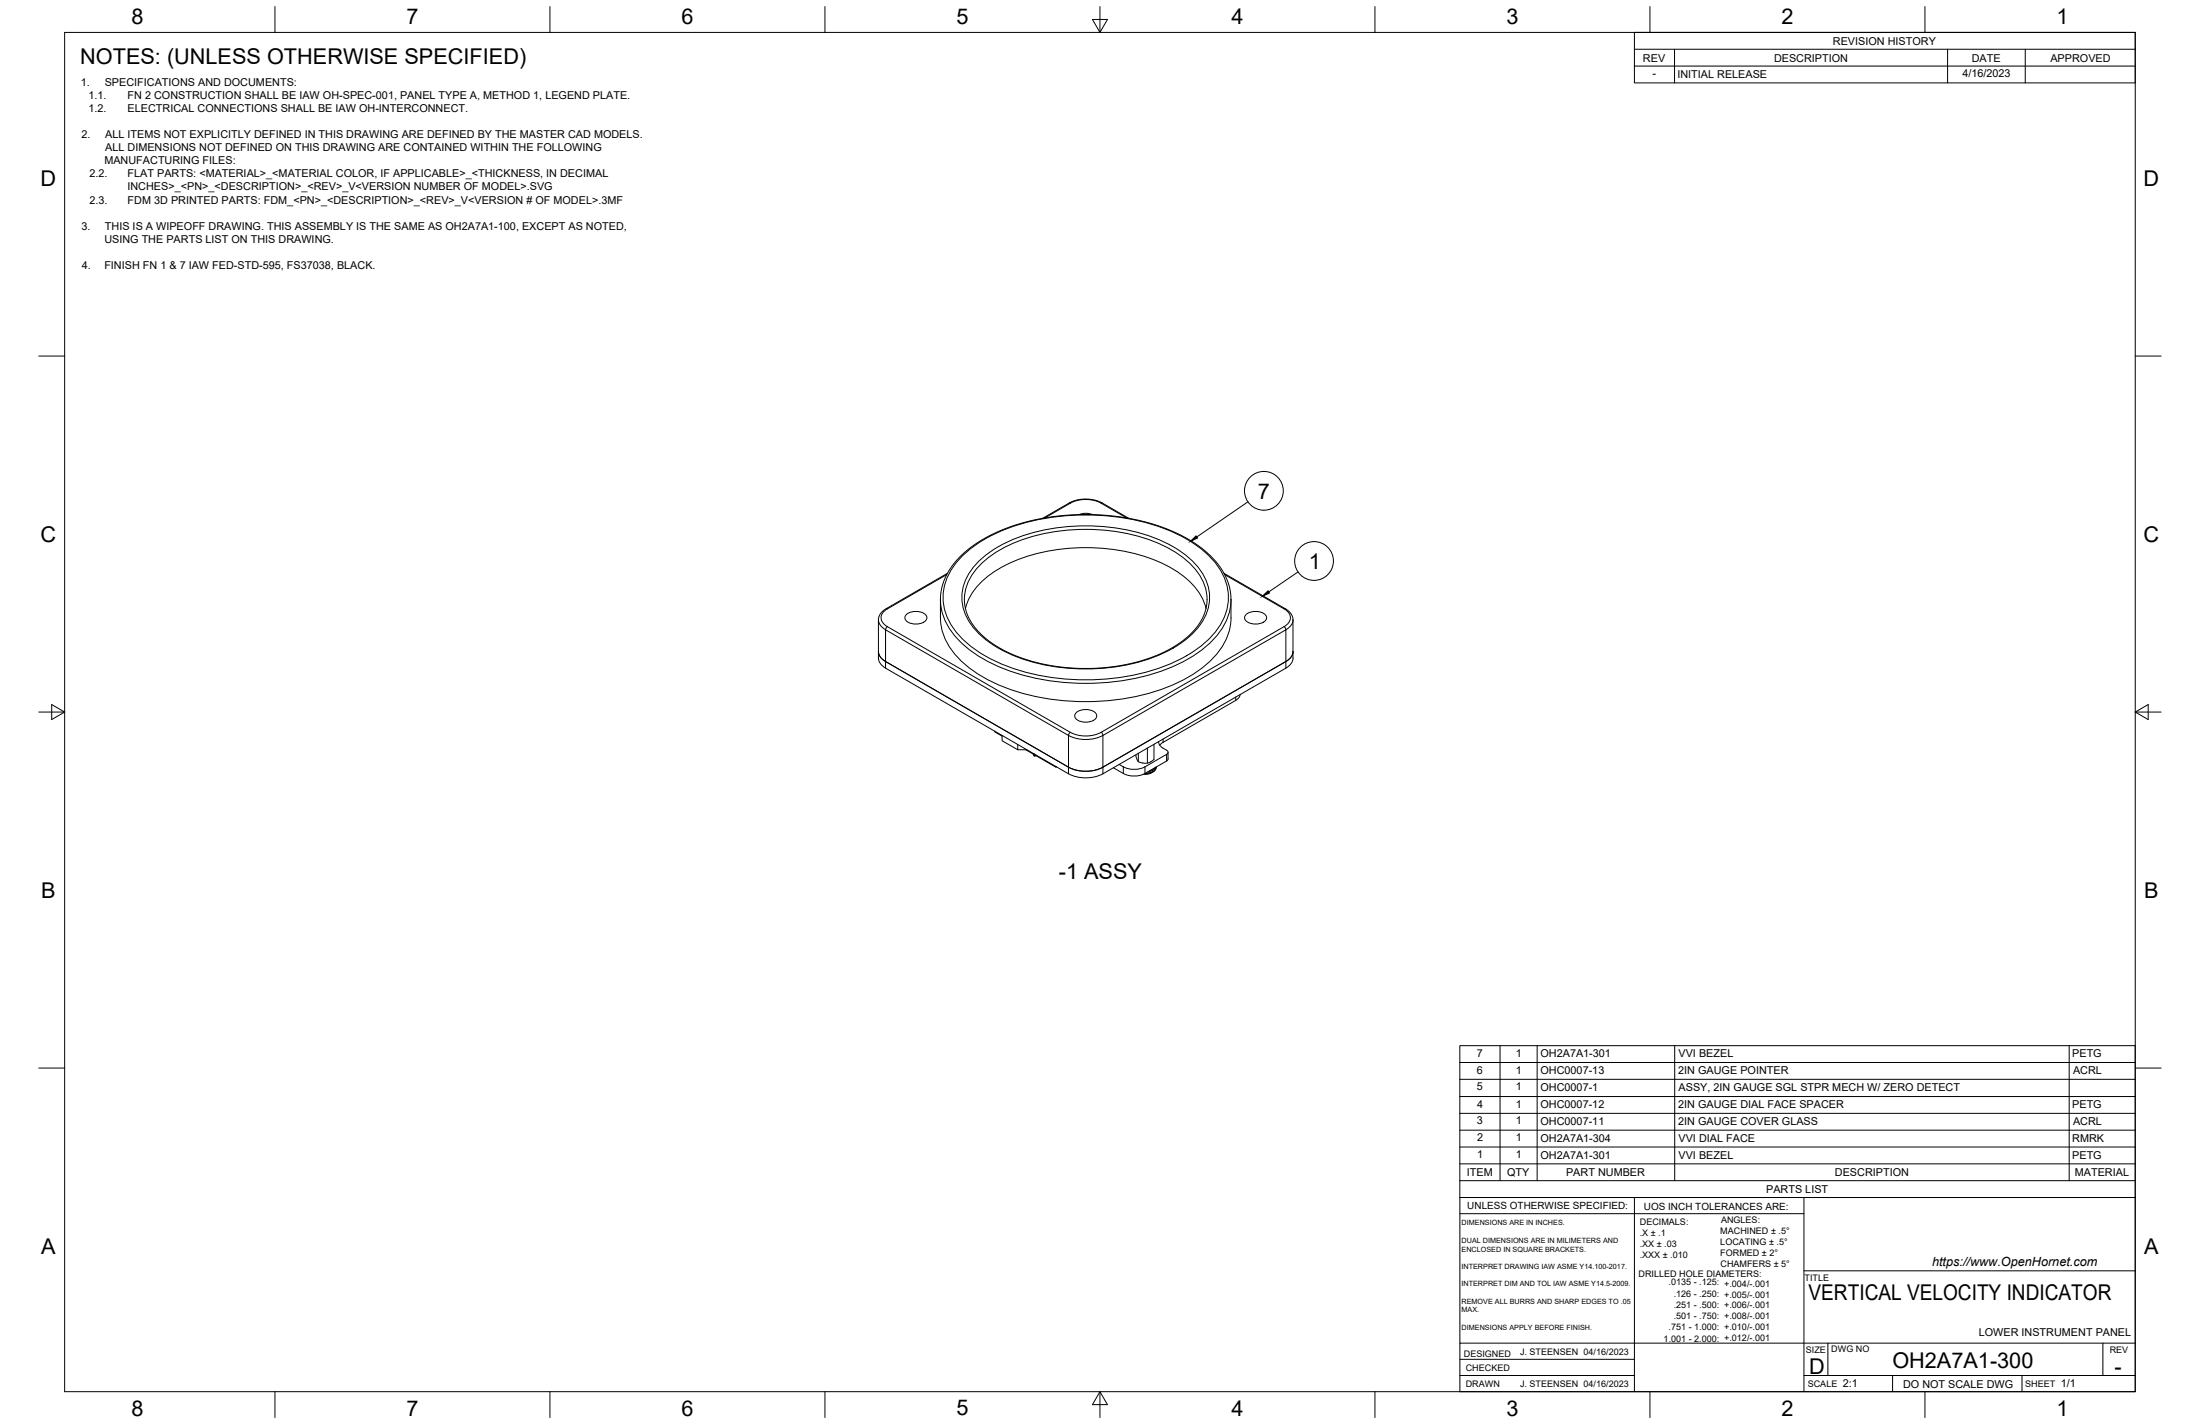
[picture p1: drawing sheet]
<svg xmlns="http://www.w3.org/2000/svg" width="864mm" height="559mm" viewBox="0 0 864 559" stroke-linecap="round" stroke-linejoin="round" font-family="sans-serif">
<!-- layer: Visible Narrow -->
<g fill="none" stroke="#000" stroke-width=".39">
<path d="M419.6 197.4l.5 .1M420.1 197.5l-10 5.7M420.2 197.5a13.3 13.3 0 0 1 12 0M432.8 197.4l-.5 .1 9.9 5.7M377.5 218.5a62.1 62.1 0 0 1 34.5-15.4 88.9 88.9 0 0 1 51 6.9 36.7 36.7 0 0 1 17.4 16.2 20.9 20.9 0 0 1-5.5 24.2 62.1 62.1 0 0 1-34.5 15.3 88.9 88.9 0 0 1-51-6.9 36.7 36.7 0 0 1-17.4-16.2 20.9 20.9 0 0 1 5.5-24.1zM347.8 238.9h.6M369.2 235.2a25.8 25.8 0 0 0 11.9 20.2 74.4 74.4 0 0 0 41.2 12.7 81.6 81.6 0 0 0 46.7-11.1 28.4 28.4 0 0 0 14.1-19.5l.1-2.3M371.7 225.5l-23.4 13.4a3.7 3.7 0 0 0-2.5 3.5 3.7 3.7 0 0 0 2.5 3.5M378.6 235.2a21.5 21.5 0 0 1 9.9-16.8 65.5 65.5 0 0 1 41-10.6 60.6 60.6 0 0 1 36.2 12.1 20.8 20.8 0 0 1 8.1 15.3M383.9 220.6a53.9 53.9 0 0 1 30-13.3 75.1 75.1 0 0 1 46.7 7.3 26.5 26.5 0 0 1 13.8 16.2 18.7 18.7 0 0 1-5.9 17.5 53.9 53.9 0 0 1-30 13.3 75.1 75.1 0 0 1-46.7-7.3 26.5 26.5 0 0 1-13.8-16.3 18.7 18.7 0 0 1 5.9-17.4zM480.7 225.5l23.4 13.4a3.7 3.7 0 0 1 2.5 3.5 3.7 3.7 0 0 1-2.5 3.5M504.6 238.9h-.5"/>
<path d="M344.8 243.2l.6 1.8 1.5 1.6 .7 .5 .7-1.2M348.3 245.9l71.8 41.5M504 245.9l-71.7 41.5 .7 1.2M504.1 245.9l.7 1.2M507.6 243.2l-.3 1.2-.7 1.2-1.8 1.5M347.6 262.2v-15.1l71.8 41.5v15.1M485.1 273.6v1.2M504.8 262.2v-15.1l-71.9 41.5M420.1 287.4l-.7 1.2a14.9 14.9 0 0 0 13.6 0M420.2 287.4a13.3 13.3 0 0 0 12 0M432.9 288.6v15.1M456.6 290v1.3"/>
<path d="M457.9 296v2.6M441 300.9v2.6M449.5 300.9v2.6M453.2 301.3l-1.9 1.1M453.3 302.3l-1.4 .9-2.5 .4M453.8 301l-1 1.1-2.3 .8M453.9 301a3.8 3.8 0 0 1-4.4 2.5"/>
</g>
<!-- layer: Visible -->
<g fill="none" stroke="#000" stroke-width=".39">
<path d="M376.7 218.6l6.1-5 5.8-3.5 7.9-3.3 8-2.4 8.6-1.6 9.6-.8h8.3l10.3 1.1 7.8 1.6 8.6 2.7 8.1 3.8 6 4 4.9 4.5 3.3 4.5 1.3 2.4 1.2 3.2 .7 5a50.9 50.9 0 0 1-.5 12.1 31.5 31.5 0 0 1-16.2 18.8 86.3 86.3 0 0 1-51.8 9 68.2 68.2 0 0 1-35.8-13.9 24.9 24.9 0 0 1-9.7-18.4v-8.8l1.1-5 2.5-5.2zM409.3 203.4l11-6.4 2.2-.7 3.2-.5 2.7 .2 3.7 1 11 6.4M423.6 201.9a7 7 0 0 1 5.2 0M371.9 225l-24.2 14-1.6 1.2-.9 1.3-.4 1.6v12.6M378.6 235.2l.2 2.6 .6 2.6 1.3 2.8 1.6 2.5 4.4 4.7 5.2 3.6 4.3 2.3 3.8 1.6 7.8 2.3 7.9 1.5 9.3 .6 8.8-.3 9.7-1.5 8.9-2.6 7.7-3.7 5.5-3.8 4.5-4.7 1.6-2.5 1.2-2.8 .7-2.6 .2-2.6M379 238.8a26 26 0 0 1 13.8-16 74.4 74.4 0 0 1 50.4-6.1 47.2 47.2 0 0 1 26.2 14.1 20.2 20.2 0 0 1 4 8M480.5 225l24.2 14 2.1 1.9 .8 2.2v15.2l-.3 1.2-.7 1.2-1.8 1.5M344.8 255.7l.6 1.8 2.2 2.1 71.8 41.4a14.9 14.9 0 0 0 13.6 0l71.8-41.4M344.8 255.7a6.3 6.3 0 0 0 .6 4.4l2.2 2.1M355.9 241a5.8 5.8 0 0 1 7.9 .9 2.94 2.94 0 0 1-3.4 3 4.8 4.8 0 0 1-5.1-2 1.68 1.68 0 0 1 .6-1.9zM489.3 241a5.8 5.8 0 0 1 7.8 .9 2.94 2.94 0 0 1-3.4 3 4.8 4.8 0 0 1-5.1-2 1.68 1.68 0 0 1 .7-1.9zM507.6 255.7l-.3 1.2-.7 1.2-1.8 1.5"/>
<path d="M347.6 262.2l71.8 41.4a14.9 14.9 0 0 0 13.6 0l71.8-41.4M422.6 279.5a5.8 5.8 0 0 1 7.9 .9 2.94 2.94 0 0 1-3.5 3 4.8 4.8 0 0 1-5-2 1.68 1.68 0 0 1 .6-1.9zM485.1 274.8l-28.5 16.5-1.3 1.1M486.8 272.5l-.5 1.3-1.2 1M390.5 286.9v.3l2.9 1.7M393.4 288.6v2.1l6.1 3.5v-2.1M399.5 294.2h3.6M402.7 294.2l3 1.8M405.7 295.9l.5 .1 .1 .7-.5-.2zM405.8 295.8l-.1 .1M406.6 296.5l7.9 4.6M406.8 296.4l-.6 .3"/>
<path d="M446.8 295.6v3.3M450.4 293.6v5.9M453 292.1v5.9l-1.3 1-1.7 .5-3-.5-.9-1.6-.2-1.2M454.8 291l.2 1 .6 .8 2.3 1.6a.86 .86 0 0 1 .6 .8 .86 .86 0 0 1-.6 .8l-8.4 4.9a9.7 9.7 0 0 1-10.2-.9M458.5 295.2v2.6l-.3 .6-8.7 5.1a9.4 9.4 0 0 1-8.5 0l-4-2.2M414.5 300.8v.3l.2-.2M453.3 302.3l-2.4 1.4-2.1 .1M453.9 301l-.6 1.3"/>
</g>
<!-- layer: Border -->
<g fill="none" stroke="#000" stroke-width=".39">
<path d="M25.4 12.7h812.8v533.4h-812.8zM107.9 2.6v10.1M215.9 2.6v10.1M323.8 2.6v10.1M428.8 7.6h5.9l-2.9 5.1zM431.8 2.6v10.1M539.7 2.6v10.1M647.7 2.6v10.1M755.6 2.6v10.1M15.2 139.7h10.2M838.2 139.7h10.1M15.2 279.4h10.2"/>
<path d="M20.3 276.5l5.1 2.9-5.1 3zM838.2 279.4l5.1-2.9v5.9zM838.2 279.4h10.1M15.2 419.1h10.2M838.2 419.1h10.1M107.9 546.1v10.2M215.9 546.1v10.2M323.8 546.1v10.2M431.8 546.1l2.9 5.1h-5.9zM431.8 546.1v10.2M539.7 546.1v10.2M647.7 546.1v10.2"/>
<path d="M755.6 546.1v10.2"/>
</g>
<!-- layer: Titleblock -->
<path d="M573.1 476.3h135M641.6 469.9v76.2M708.1 469.9v76.2M708.1 498.7h130.1M573.1 527.1v-57.2h265.1v76.2h-265.1v-19h265.1M573.1 539.8h68.5M573.1 533.4h68.5M708.1 539.8h130.1M717.5 527.1v12.7M742.9 539.8v6.3M793.7 539.8v6.3M825.5 527.1v12.7" fill="none" stroke="#000" stroke-width=".39"/>
<!-- layer: Parts Lists -->
<g fill="none" stroke="#000" stroke-width=".39">
<path d="M573 410.3h265.2v59.6h-265.2zM573 416.9h265.2M588.8 410.3v53M603.4 410.3v53M657.4 410.3v53M812.2 410.3v53M573 436.9h265.2M573 430.3h265.2M573 423.5h265.2M573 456.7h265.2M573 450.1h265.2M573 443.5h265.2"/>
<path d="M573 463.3h265.2"/>
</g>
<!-- layer: Balloons -->
<g fill="none" stroke="#000" stroke-width=".39">
<path d="M489.9 196.9l-20.1 13.8M509.5 224.5l-11.5 7.8"/>
<circle cx="496.1" cy="192.6" r="7.6"/>
<circle cx="515.8" cy="220.1" r="7.6"/>
</g>
<path d="M467.3 212.4l2.2-2.1 .6 .8zM495.5 234l2.3-2.1 .5 .8z" fill="#000" stroke="#000" stroke-width=".39"/>
<!-- layer: Revision Tables -->
<path d="M641.6 12.7h196.6v19.8h-196.6zM641.6 19.3h196.6M657.3 19.3v13.2M764.5 19.3v13.2M795 19.3v13.2M641.6 25.9h196.6" fill="none" stroke="#000" stroke-width=".39"/>
<g font-size="8.5">
<text x="51.6" y="9.4">8</text>
<text x="159.5" y="9.4">7</text>
<text x="267.5" y="9.4">6</text>
<text x="375.4" y="9.3">5</text>
<text x="483.4" y="9.4">4</text>
<text x="591.3" y="9.4">3</text>
<text x="699.3" y="9.4">2</text>
<text x="807.2" y="9.4">1</text>
<text x="31.5" y="25">NOTES: (UNLESS OTHERWISE SPECIFIED)</text>
<text x="16" y="72.9">D</text>
<text x="841.4" y="72.9">D</text>
<text x="493.8" y="195.7">7</text>
<text x="16" y="212.6">C</text>
<text x="841.4" y="212.6">C</text>
<text x="513.8" y="223.2">1</text>
<text x="415.6" y="345.1">-1 ASSY</text>
<text x="16.2" y="352.3">B</text>
<text x="841.7" y="352.3">B</text>
<text x="16.2" y="492">A</text>
<text x="841.7" y="492">A</text>
<text x="709.9" y="510">VERTICAL VELOCITY INDICATOR</text>
<text x="710.1" y="539.1">D</text>
<text x="742.8" y="536.7">OH2A7A1-300</text>
<text x="830.1" y="539.1">-</text>
<text x="51.6" y="555.5">8</text>
<text x="159.5" y="555.5">7</text>
<text x="267.5" y="555.5">6</text>
<text x="375.4" y="555.4">5</text>
<text x="483.4" y="555.5">4</text>
<text x="591.3" y="555.5">3</text>
<text x="699.3" y="555.5">2</text>
<text x="807.2" y="555.5">1</text>
</g>
<text font-size="5" x="758.4" y="496.8">https://www.OpenHornet.com</text>
<g font-size="4.3">
<text x="719.5" y="17.6">REVISION HISTORY</text>
<text x="644.9" y="24.2">REV</text>
<text x="696.4" y="24.2">DESCRIPTION</text>
<text x="774" y="24.2">DATE</text>
<text x="804.9" y="24.2">APPROVED</text>
<text x="31.7" y="33.7">1.</text>
<text x="41.1" y="33.7">SPECIFICATIONS AND DOCUMENTS:</text>
<text x="648.7" y="30.2">-</text>
<text x="658.5" y="30.6">INITIAL RELEASE</text>
<text x="770.3" y="30.3">4/16/2023</text>
<text x="34.7" y="38.9">1.1.</text>
<text x="50.1" y="38.9">FN 2 CONSTRUCTION SHALL BE IAW OH-SPEC-001, PANEL TYPE A, METHOD 1, LEGEND PLATE.</text>
<text x="34.7" y="44">1.2.</text>
<text x="50.1" y="44">ELECTRICAL CONNECTIONS SHALL BE IAW OH-INTERCONNECT.</text>
<text x="32" y="54.2">2.</text>
<text x="41.3" y="54.2">ALL ITEMS NOT EXPLICITLY DEFINED IN THIS DRAWING ARE DEFINED BY THE MASTER CAD MODELS.</text>
<text x="41.3" y="59.3">ALL DIMENSIONS NOT DEFINED ON THIS DRAWING ARE CONTAINED WITHIN THE FOLLOWING</text>
<text x="41" y="64.5">MANUFACTURING FILES:</text>
<text x="35.1" y="69.6">2.2.</text>
<text x="50.1" y="69.6">FLAT PARTS: &lt;MATERIAL&gt;_&lt;MATERIAL COLOR, IF APPLICABLE&gt;_&lt;THICKNESS, IN DECIMAL</text>
<text x="50" y="74.7">INCHES&gt;_&lt;PN&gt;_&lt;DESCRIPTION&gt;_&lt;REV&gt;_V&lt;VERSION NUMBER OF MODEL&gt;.SVG</text>
<text x="35.1" y="79.9">2.3.</text>
<text x="50.1" y="79.9">FDM 3D PRINTED PARTS: FDM_&lt;PN&gt;_&lt;DESCRIPTION&gt;_&lt;REV&gt;_V&lt;VERSION # OF MODEL&gt;.3MF</text>
<text x="32" y="90.1">3.</text>
<text x="41" y="95.2">USING THE PARTS LIST ON THIS DRAWING.</text>
<text x="41.2" y="90.1">THIS IS A WIPEOFF DRAWING. THIS ASSEMBLY IS THE SAME AS OH2A7A1-100, EXCEPT AS NOTED,</text>
<text x="32.1" y="105.4">4.</text>
<text x="41" y="105.4">FINISH FN 1 &amp; 7 IAW FED-STD-595, FS37038, BLACK.</text>
<text x="579.8" y="414.7">7</text>
<text x="595.1" y="414.7">1</text>
<text x="604.7" y="415">OH2A7A1-301</text>
<text x="658.9" y="414.9">VVI BEZEL</text>
<text x="813.4" y="415">PETG</text>
<text x="579.8" y="421.3">6</text>
<text x="595.1" y="421.3">1</text>
<text x="604.7" y="421.6">OHC0007-13</text>
<text x="658.8" y="421.6">2IN GAUGE POINTER</text>
<text x="813.8" y="421.6">ACRL</text>
<text x="579.8" y="427.9">5</text>
<text x="595.1" y="427.9">1</text>
<text x="604.7" y="428.2">OHC0007-1</text>
<text x="658.9" y="428.2">ASSY, 2IN GAUGE SGL STPR MECH W/ ZERO DETECT</text>
<text x="579.8" y="434.6">4</text>
<text x="595.1" y="434.6">1</text>
<text x="604.7" y="434.9">OHC0007-12</text>
<text x="658.8" y="434.9">2IN GAUGE DIAL FACE SPACER</text>
<text x="813.4" y="434.9">PETG</text>
<text x="579.8" y="441.2">3</text>
<text x="595.1" y="441.2">1</text>
<text x="604.7" y="441.5">OHC0007-11</text>
<text x="658.8" y="441.5">2IN GAUGE COVER GLASS</text>
<text x="813.8" y="441.5">ACRL</text>
<text x="579.8" y="447.8">2</text>
<text x="595.1" y="447.8">1</text>
<text x="604.7" y="448.1">OH2A7A1-304</text>
<text x="658.9" y="448.1">VVI DIAL FACE</text>
<text x="813.4" y="448.1">RMRK</text>
<text x="579.9" y="454.4">1</text>
<text x="595.1" y="454.4">1</text>
<text x="604.7" y="454.7">OH2A7A1-301</text>
<text x="658.9" y="454.7">VVI BEZEL</text>
<text x="813.4" y="454.7">PETG</text>
<text x="575.8" y="461.5">ITEM</text>
<text x="591.7" y="461.4">QTY</text>
<text x="614.8" y="461.5">PART NUMBER</text>
<text x="720.3" y="461.5">DESCRIPTION</text>
<text x="814.5" y="461.5">MATERIAL</text>
<text x="693.3" y="468.1">PARTS LIST</text>
<text x="776.8" y="524.4">LOWER INSTRUMENT PANEL</text>
<text x="723.4" y="544.5">2:1</text>
<text x="747" y="544.7">DO NOT SCALE DWG</text>
<text x="809" y="544.5">1/1</text>
</g>
<g font-size="3.9">
<text x="576" y="474.6">UNLESS OTHERWISE SPECIFIED:</text>
<text x="645.3" y="474.7">UOS INCH TOLERANCES ARE:</text>
</g>
<g font-size="3.5">
<text x="643.7" y="485">.X ± .1</text>
<text x="643.7" y="480.8">DECIMALS:</text>
<text x="675.3" y="484.3">MACHINED ± .5°</text>
<text x="675.6" y="480">ANGLES:</text>
<text x="643.7" y="489.3">.XX ± .03</text>
<text x="675.3" y="488.6">LOCATING ± .5°</text>
<text x="643.7" y="493.5">.XXX ± .010</text>
<text x="675.3" y="492.8">FORMED ± 2°</text>
<text x="675.4" y="497.1">CHAMFERS ± 5°</text>
<text x="643.2" y="501.1">DRILLED HOLE DIAMETERS:</text>
<text x="708.4" y="502.7">TITLE</text>
<text x="655" y="504.4">.0135 - .125: +.004/-.001</text>
<text x="657" y="508.8">.126 - .250: +.005/-.001</text>
<text x="657" y="513.2">.251 - .500: +.006/-.001</text>
<text x="657" y="517.7">.501 - .750: +.008/-.001</text>
<text x="653.1" y="526.5">1.001 - 2.000: +.012/-.001</text>
<text x="655" y="522.1">.751 - 1.000: +.010/-.001</text>
<text x="574.6" y="532.3">DESIGNED</text>
<text x="596.7" y="531.6">J. STEENSEN 04/16/2023</text>
<text x="708.9" y="530.9">SIZE</text>
<text x="718.9" y="530.5">DWG NO</text>
<text x="828.2" y="530.9">REV</text>
<text x="575.4" y="537.9">CHECKED</text>
<text x="575.4" y="544.3">DRAWN</text>
<text x="596.7" y="544.3">J. STEENSEN 04/16/2023</text>
<text x="709.6" y="544.2">SCALE</text>
<text x="795" y="544.2">SHEET</text>
</g>
<g font-size="2.8">
<text x="573.7" y="480.9">DIMENSIONS ARE IN INCHES.</text>
<text x="573.7" y="487.7">DUAL DIMENSIONS ARE IN MILIMETERS AND</text>
<text x="573.7" y="491.1">ENCLOSED IN SQUARE BRACKETS.</text>
<text x="573.7" y="497.9">INTERPRET DRAWING IAW ASME Y14.100-2017.</text>
<text x="573.7" y="504.7">INTERPRET DIM AND TOL IAW ASME Y14.5-2009.</text>
<text x="573.7" y="511.6">REMOVE ALL BURRS AND SHARP EDGES TO .05</text>
<text x="573.7" y="514.9">MAX.</text>
<text x="573.7" y="521.8">DIMENSIONS APPLY BEFORE FINISH.</text>
</g>
</svg>
